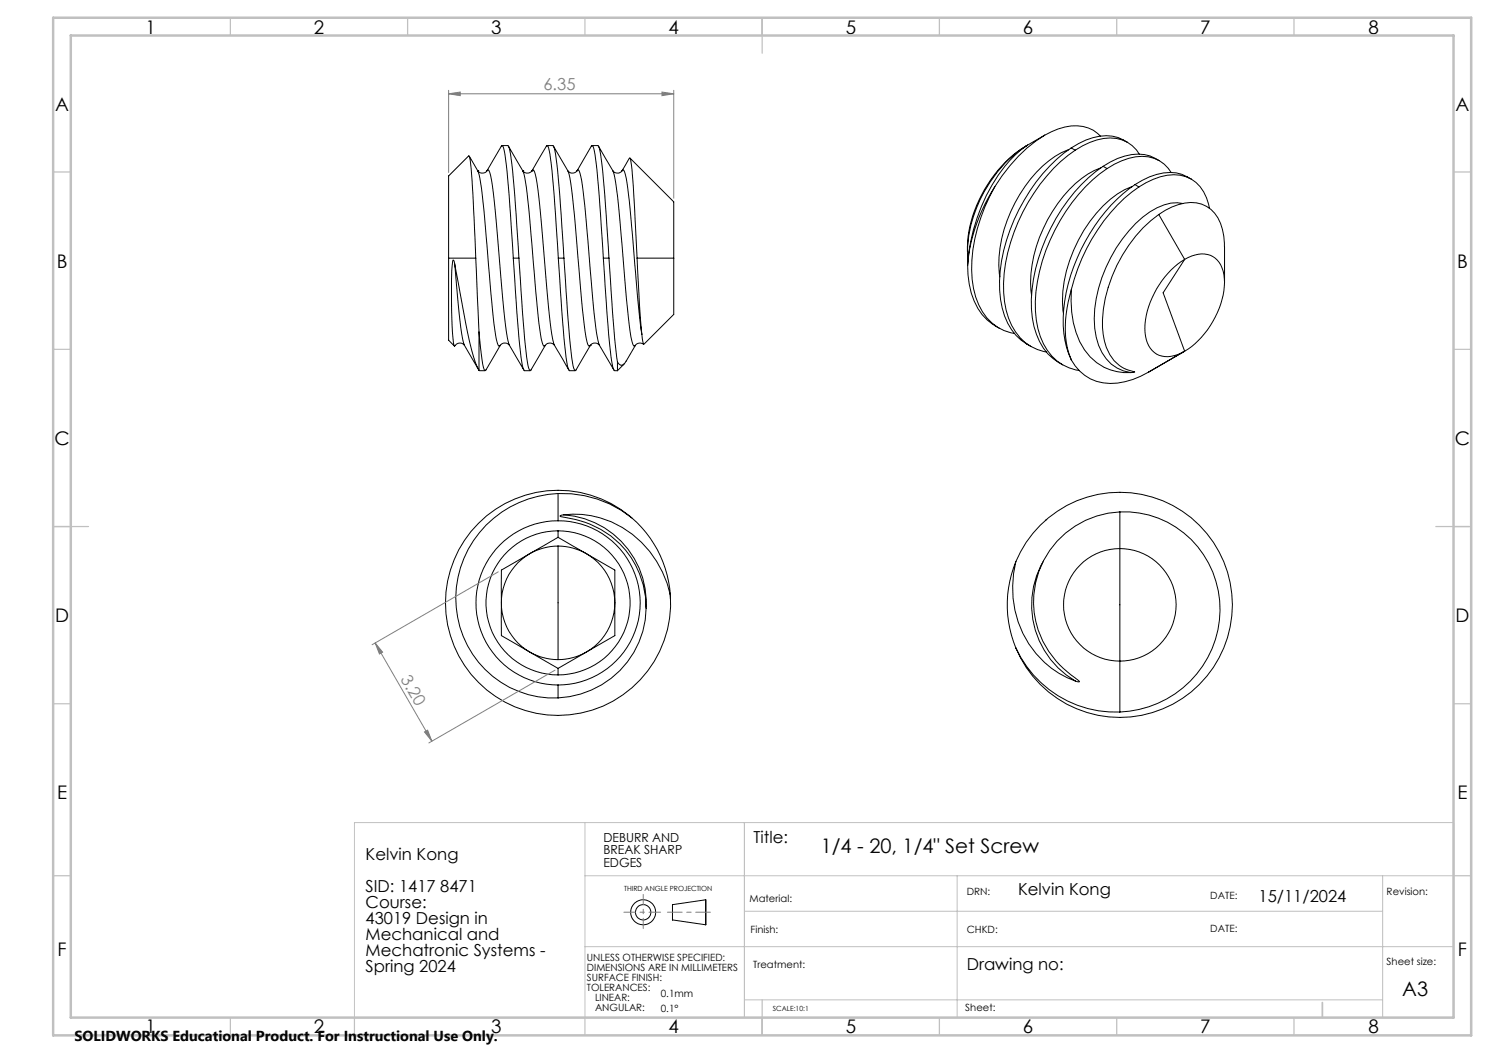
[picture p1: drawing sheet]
<svg xmlns="http://www.w3.org/2000/svg" width="420mm" height="297mm" viewBox="0 0 420 297" stroke-linecap="round" stroke-linejoin="round" font-family="sans-serif">
<g fill="none" stroke="#000" stroke-width=".28">
<path d="M294.7 38.1a43.1 43.1 0 0 0-14.1 14.6M294.7 38.1a15.2 15.2 0 0 1 12.3-2l1.4 .6 2 1.7M294.7 38.1a50.4 50.4 0 0 0-8.9 5.6 36.6 36.6 0 0 0-12.9 27.2M132.4 44.1l2.4 4.1M134.8 48.2a49.7 49.7 0 0 1 1.7 11l2 23.5a80.7 80.7 0 0 0 2 14.6l.2 .3h.2l.2-.2-4 6.9-.3 .2-.7-1.9-1-8.9M134.8 48.2a1.6 1.6 0 0 0 2.6 0M134.8 48.2h.1M137.4 48.2l.3-.3a4.3 4.3 0 0 1 .9 2.9l1 8 1.8 20.4a126.1 126.1 0 0 0 2.2 17.9l.1 .3M141.4 41.2l.2-.1a3.2 3.2 0 0 1 .8 2.4l1.2 11.7 1.2 17.6M141.4 41.2l-4 7M141.6 41.1h1.6a3.2 3.2 0 0 1 .8 2.4l1.2 11.7 1.2 17.6M143.4 41.2l4.1 7"/>
<path d="M147.5 48.2a1.6 1.6 0 0 0 2.6 0M147.5 48.2a47.2 47.2 0 0 1 1.7 10.6 696.5 696.5 0 0 0 3.5 36.8 2.13 2.13 0 0 0 .9 2 1.68 1.68 0 0 1 2.8-.2M147.5 48.2h.1M150.1 48.2h.1M150.1 48.2l.1-.3 .3 .1 .2 .4a129.8 129.8 0 0 1 2.5 20.5l.8 9.1a157.4 157.4 0 0 0 2.2 18.8l.2 .6M154.1 41.2l.2-.1a3.2 3.2 0 0 1 .8 2.4l1.2 11.7 1.2 17.6M154.1 41.2l-4 7M154.3 41.1h1.6a3.2 3.2 0 0 1 .8 2.4l1.2 11.7 1.2 17.6M156.1 41.2l4.1 7M160.2 48.2v.1a84.2 84.2 0 0 1 2.1 15.2l1.2 15.3a134.3 134.3 0 0 0 2.3 18.4l.3 .4h.2l.2-.2M162.8 48.2l.1-.3 .3 .1 .2 .3a95.8 95.8 0 0 1 2.2 17l1.5 18.5a72.2 72.2 0 0 0 2 13.6l4.1 7M162.8 48.2a1.63 1.63 0 0 1-2.6 0"/>
<path d="M166.8 41.2l.2-.1a3.2 3.2 0 0 1 .8 2.4l1.2 11.7 1.2 17.6M166.8 41.2l-4 7M167 41.1h1.6a3.2 3.2 0 0 1 .8 2.4l1.2 11.7 1.2 17.6M168.8 41.2l4.1 7M172.9 48.2a1.62 1.62 0 0 0 2.5 0M172.9 48.2a51.6 51.6 0 0 1 1.8 12.2l1.5 18.1a162.5 162.5 0 0 0 2.1 17.8l.5 1.3h.2a1.73 1.73 0 0 1 2.5-.5l-.5-2.8M175.5 48.2l.3-.3a9.6 9.6 0 0 1 1.3 5.1l2.8 31.7 1.1 9.6M177.6 44.6l-2.2 3.6M280.6 52.7a43.9 43.9 0 0 0-6 28.7 15.7 15.7 0 0 0 8.6 11.8l3 .8M280.6 52.7a48.7 48.7 0 0 0-7.7 22.2M301.4 42.2a26.3 26.3 0 0 0-12.3 10.4 37.2 37.2 0 0 0-7.1 25.5M302.2 41.7a48.8 48.8 0 0 0-18.3 26 34.8 34.8 0 0 0-.5 21.4 14.6 14.6 0 0 0 7.4 8.6"/>
<path d="M302.2 41.7l1.1 .7M303.3 42.4a48.7 48.7 0 0 0-18.3 26 34.7 34.7 0 0 0-.5 21.3 13.6 13.6 0 0 0 10.6 9.6M303.3 42.4a16.9 16.9 0 0 1 11.6-3.4 9 9 0 0 1 6.4 4.5M310.5 47.4a25.9 25.9 0 0 0-12.2 10 38.4 38.4 0 0 0-7.5 24.6l.2 1.3M311.1 46.9a49.8 49.8 0 0 0-19.6 31.9 26.6 26.6 0 0 0 2.8 19.4 14.8 14.8 0 0 0 5.5 4.7M311.1 46.9l1.2 .7M312.3 47.6a50.1 50.1 0 0 0-19.7 31.8 26.6 26.6 0 0 0 2.8 19.4 12.9 12.9 0 0 0 9 5.7M312.3 47.6a16.9 16.9 0 0 1 11.6-3.4 9 9 0 0 1 6.4 4.4M318 40.1a11.6 11.6 0 0 0-11.7-.6l-4.1 2.2M319.4 52.6a23 23 0 0 0-10.2 7.5 39 39 0 0 0-9.4 27.6l.2 .7M320.1 52.1a50.1 50.1 0 0 0-19.4 30.4 30.1 30.1 0 0 0 1.5 19M320.1 52.1l1.1 .6"/>
<path d="M321.2 52.7a48.7 48.7 0 0 0-18.2 26.1l-.8 2.9M321.2 52.7a16.9 16.9 0 0 1 11.7-3.3 10.4 10.4 0 0 1 8.2 9.4M327 45.3a11.6 11.6 0 0 0-11.8-.6l-4.1 2.2M333.6 57.4a13.8 13.8 0 0 0-11.3 3.8 40.3 40.3 0 0 0-13.7 28.7 16.4 16.4 0 0 0 4.8 12.8l1.7 1.1 1.8 .8 2.1 .5M336 50.5a10.8 10.8 0 0 0-9.8-1.3l-2 .7-4.1 2.2M126.5 72.8v-23.2l5.8-5.6a32.4 32.4 0 0 1 .9 8.5l1 20.3M126.5 72.8v23.2l1.6 1.6M126.5 72.8h7.7M128.3 74.4l.5 6a100.8 100.8 0 0 0 2.2 16.9v.1M134.2 72.8l.9 20.9M144.8 72.8l1.2 17.6a96.7 96.7 0 0 0 1.6 13.5l.4 .7h1.5M144.8 72.8h1.6"/>
<path d="M146.4 72.8l1.2 17.6a96.7 96.7 0 0 0 1.6 13.5l.3 .7 .3-.2 4-7M157.5 72.8l1.2 17.6a96.7 96.7 0 0 0 1.6 13.5l.4 .7h1.5M157.5 72.8h1.6M159.1 72.8l1.2 17.6a96.7 96.7 0 0 0 1.6 13.5l.3 .7 .3-.2 4-7M170.2 72.8a341.7 341.7 0 0 0 2.6 30.7l.6 1M170.2 72.8h1.6M171.8 72.8l1.6 22.4 .8 6.9M179.7 72.8l-.9-18.1a48.6 48.6 0 0 0-1.1-10.1l12.3 12.3v15.9M179.7 72.8l.6 12.6 .7 8.9M179.7 72.8h10.3M190 72.8v15.9l-8.4 8.4M272.9 72.4a37 37 0 0 1 16.9-31.4 26.9 26.9 0 0 0-8.2 8.4 51.7 51.7 0 0 0-8.7 25.5"/>
<path d="M272.9 72.4l.1 1.1M272.9 72.4l.2 .8M272.9 74.9a20.7 20.7 0 0 0 5.6 15.4l2.2 1.6M326.8 60.5a40 40 0 0 0-15.8 31.9 13.9 13.9 0 0 0 4.7 10.7l2.2 1.1 2.2 .7-1.1 .2M326.8 60.5a15.4 15.4 0 0 1 10.7-3.3 8.9 8.9 0 0 1 7.3 7.5l.6 3.9v11M326.8 60.5l7.4 12.7M334.2 73.2a24.4 24.4 0 0 0-11.2 20.5 6.6 6.6 0 0 0 5.5 6.9l2.8-.3 2.9-1.2M334.2 73.2a7.4 7.4 0 0 1 8.6-.4 9.7 9.7 0 0 1 2.4 9.2 25.1 25.1 0 0 1-11 17.1M334.2 73.2l-6.1 9.4 6.1 16.5M128.2 97.6a22.9 22.9 0 0 1-.7-7.4l-.1-2.5a75.6 75.6 0 0 1 .4-14.4l.3 .5 1.1 5.7a197.3 197.3 0 0 0 4.9 22.7l1 2.3M128.3 97.6h-.1M128.4 97.4l-.2 .2"/>
<path d="M128.4 97.4a1.6 1.6 0 0 1 2.6 0l3.9 6.7M135.1 93.7v10.8M141.1 97.4a1.6 1.6 0 0 1 2.6 0l4.1 7M156.4 97.4l4.1 7M166.5 97.4a1.63 1.63 0 0 1 2.6 0M166.5 97.4h.1M179.2 97.4l-2.6 4.4M280.7 91.9l1.1 .6M302.2 81.7a30.7 30.7 0 0 0-.5 18.6l.5 1.2M302.2 81.7a26.9 26.9 0 0 0 3.7 17 14.3 14.3 0 0 0 13.1 6.4M334.2 99.1l-10.2 5.8a19.2 19.2 0 0 1-14.7 2.7 12.5 12.5 0 0 1-7.1-6.1M135.1 104.5h.2"/>
<path d="M135.3 104.6h1.5M173.4 104.6h.8M174.2 102.1v2.5M176.1 102.7l-1.9 1.9M176.6 101.8l-.8 1.1-.6 .1-.5-.2-.5-.7M157.4 139.2a30.3 30.3 0 0 1 31.7 28.6M157.4 139.2a29.4 29.4 0 0 0-25.9 16.9 29.4 29.4 0 0 0 3.5 30.7 27.3 27.3 0 0 0 22.4 10M157.4 139.2v7.7M157.4 146.9a23.2 23.2 0 0 1 23.2 23.2 23.2 23.2 0 0 1-23.2 23.1M157.4 146.9a23.2 23.2 0 0 0-23.1 23.2 23.2 23.2 0 0 0 23.1 23.1M157.4 149.7a20.3 20.3 0 0 1 20.3 20.3 20.3 20.3 0 0 1-20.3 20.4M157.4 149.7a20.3 20.3 0 0 0-20.3 20.3 20.3 20.3 0 0 0 20.3 20.4"/>
<path d="M157.4 151.5l16 9.3v18.5l-16 9.2M157.4 151.5l-16 9.3v4.6v13.9l16 9.2M157.4 154a16 16 0 0 1 16 16 16 16 0 0 1-16 16.1M157.4 154a16 16 0 0 0-16 16 16 16 0 0 0 16 16.1M157.4 154v32.1M157.4 149.7v1.8M159 145.2l-.9 .2-.1 .2a30.9 30.9 0 0 1 16.8 7.8 25.5 25.5 0 0 1 5.6 27.4 25.5 25.5 0 0 1-23 16M159 145.2a27.8 27.8 0 0 1 29.2 19.3l.9 3.3M159 145.2a24.8 24.8 0 0 1 23.2 26.1M178 145.9a31.7 31.7 0 0 0-49.2 10.4 31.7 31.7 0 0 0 22.7 44.9 31.7 31.7 0 0 0 37.6-33.4M286.5 158.4a31.8 31.8 0 0 0 0 24.3M286.5 158.4a28.2 28.2 0 0 0 14.5 32.7l2.4 1"/>
<path d="M286.5 158.4a31.8 31.8 0 0 1 48.7-13 31.8 31.8 0 0 1 0 50.4 31.8 31.8 0 0 1-48.7-13.1M294.2 158.5a24.8 24.8 0 0 0 9.2 33.6M295.2 146.5l-.2 .1M315.9 144.4a27.5 27.5 0 0 1 24.8 41.1 29.4 29.4 0 0 1-24.8 15.3M315.9 144.4a25.4 25.4 0 0 0-23.5 18.7 25.4 25.4 0 0 0 10.8 28.1l1.3 1.1-1.1-.2M315.9 144.4v56.4M189.1 167.5v1.4M157.4 188.5v1.9M157.4 193.2v3.6M286.5 182.7a31 31 0 0 0 29.4 18.1M189.7 255.2l9.4-1.4v7l-9.4-1.3z"/>
<circle cx="315.9" cy="170.6" r="15.9"/>
<circle cx="181.4" cy="257.3" r="3.5"/>
<circle cx="181.4" cy="257.3" r="2.16"/>
</g>
<path d="M126.5 26.5l3.3-.5v1zM126.5 25.5v23.1M126.5 26.5h63.5M186.7 26l3.3 .5-3.3 .5zM190 25.5v30.4M140.5 161.3l-35.5 20.6M105.8 181.4l16 27.7M105.8 181.4l2.1 2.5-.9 .6zM156.6 189l-35.6 20.5M119.7 206.4l.9-.5 1.2 3.2z" fill="none" stroke="#808080" stroke-width=".28"/>
<path d="M176 257.3h10.3" fill="none" stroke="#808080" stroke-width=".28" stroke-dasharray="15.2 1.3 1.3 1.3" stroke-dashoffset="12"/>
<path d="M188.3 257.3h12.1" fill="none" stroke="#808080" stroke-width=".28" stroke-dasharray="15.2 1.3 1.3 1.3" stroke-dashoffset="11.1"/>
<path d="M181.4 261.9v-9.6" fill="none" stroke="#808080" stroke-width=".28" stroke-dasharray="15.2 1.3 1.3 1.3" stroke-dashoffset="12.3"/>
<path d="M100 232h310v55h-310zM165 232v55M210 232v55M165 247h245M210 257h180M270 247v40M390 247v40M165 267h245M210 282h180" fill="none" stroke="#c0c0c0" stroke-width=".28"/>
<g fill="none" stroke="#c0c0c0" stroke-width=".35">
<path d="M65 5v5M115 5v5M165 5v5M215 5v10M265 5v5M315 5v5M365 5v5M15 48.5h5M410 48.5h5M15 98.5h5M410 98.5h5M15 148.5h10"/>
<path d="M405 148.5h10M15 198.5h5M410 198.5h5M15 247h5M410 247h5M65 287v5M100 287v5M165 287v5M215 282v10M265 287v5M315 287v5M365 287v5"/>
</g>
<path d="M373 282.8v4.2" fill="none" stroke="#c0c0c0" stroke-width=".5"/>
<path d="M15 5h400v287h-400zM20 10h390v277h-390z" fill="none" stroke="#c0c0c0" stroke-width=".7"/>
<g fill="#808080">
<path d="M126.5 26.5l3.3-.5v1zM186.7 26l3.3 .5-3.3 .5z"/>
<path d="M105.8 181.4l2.1 2.5-.9 .6zM119.7 206.4l.9-.5 1.2 3.2z"/>
</g>
<g font-size="5.6">
<text x="231.5" y="240.5">1/4 - 20, 1/4&quot; Set Screw</text>
<text x="395.5" y="280.8">A3</text>
</g>
<g font-size="5.3">
<text x="41" y="9.5">1</text>
<text x="88.5" y="9.5">2</text>
<text x="138.5" y="9.5">3</text>
<text x="188.5" y="9.5">4</text>
<text x="238.5" y="9.5">5</text>
<text x="288.5" y="9.5">6</text>
<text x="338.5" y="9.5">7</text>
<text x="386" y="9.5">8</text>
<text x="15.6" y="31.3">A</text>
<text x="410.6" y="31.3">A</text>
<text x="16" y="75.5">B</text>
<text x="411" y="75.5">B</text>
<text x="15.4" y="125.5">C</text>
<text x="410.4" y="125.5">C</text>
<text x="15.5" y="175.5">D</text>
<text x="410.5" y="175.5">D</text>
<text x="16.1" y="225.5">E</text>
<text x="411.1" y="225.5">E</text>
<text x="16.2" y="269.8">F</text>
<text x="411.2" y="269.8">F</text>
<text x="41" y="291.5">1</text>
<text x="88.5" y="291.5">2</text>
<text x="138.5" y="291.5">3</text>
<text x="188.5" y="291.5">4</text>
<text x="238.5" y="291.5">5</text>
<text x="288.5" y="291.5">6</text>
<text x="338.5" y="291.5">7</text>
<text x="386" y="291.5">8</text>
</g>
<g font-size="4.7" fill="#808080">
<text x="153.3" y="25.4">6.35</text>
<text x="112.9" y="191.5" transform="rotate(60 112.9 191.5)">3.20</text>
</g>
<g font-size="4.7">
<text x="212.5" y="237.7">Title:</text>
<text x="103.1" y="242.5">Kelvin Kong</text>
<text x="103.1" y="251.5">SID: 1417 8471</text>
<text x="103.1" y="256">Course:</text>
<text x="287.2" y="252.6">Kelvin Kong</text>
<text x="355" y="254.3">15/11/2024</text>
<text x="103.1" y="260.6">43019 Design in</text>
<text x="103.1" y="265.1">Mechanical and</text>
<text x="103.1" y="269.6">Mechatronic Systems -</text>
<text x="103.1" y="274.1">Spring 2024</text>
<text x="272.7" y="273.5">Drawing no:</text>
</g>
<text font-size="4.1" x="21" y="293.7">SOLIDWORKS Educational Product. For Instructional Use Only.</text>
<g font-size="3.5">
<text x="170.2" y="237.4">DEBURR AND</text>
<text x="170.2" y="240.9">BREAK SHARP</text>
<text x="170.2" y="244.4">EDGES</text>
</g>
<g font-size="2.8">
<text x="211.4" y="254.5">Material:</text>
<text x="272.7" y="252.6">DRN:</text>
<text x="341.4" y="253.6">DATE:</text>
<text x="391.1" y="252.6">Revision:</text>
<text x="211.7" y="263.2">Finish:</text>
<text x="272.7" y="263.2">CHKD:</text>
<text x="341.4" y="262.9">DATE:</text>
<text x="165.5" y="271.1">UNLESS OTHERWISE SPECIFIED:</text>
<text x="165.5" y="273.9">DIMENSIONS ARE IN MILLIMETERS</text>
<text x="212.5" y="273.1">Treatment:</text>
<text x="391.1" y="272.2">Sheet size:</text>
<text x="165.5" y="276.7">SURFACE FINISH:</text>
<text x="165.5" y="279.6">TOLERANCES:</text>
<text x="186.4" y="281.2">0.1mm</text>
<text x="167.8" y="282.4">LINEAR:</text>
<text x="167.8" y="285.2">ANGULAR:</text>
<text x="186.4" y="285.4">0.1°</text>
<text x="272.3" y="285.2">Sheet:</text>
</g>
<g font-size="2">
<text x="176" y="251.2">THIRD ANGLE PROJECTION</text>
<text x="218" y="285.2">SCALE:10:1</text>
</g>
</svg>
